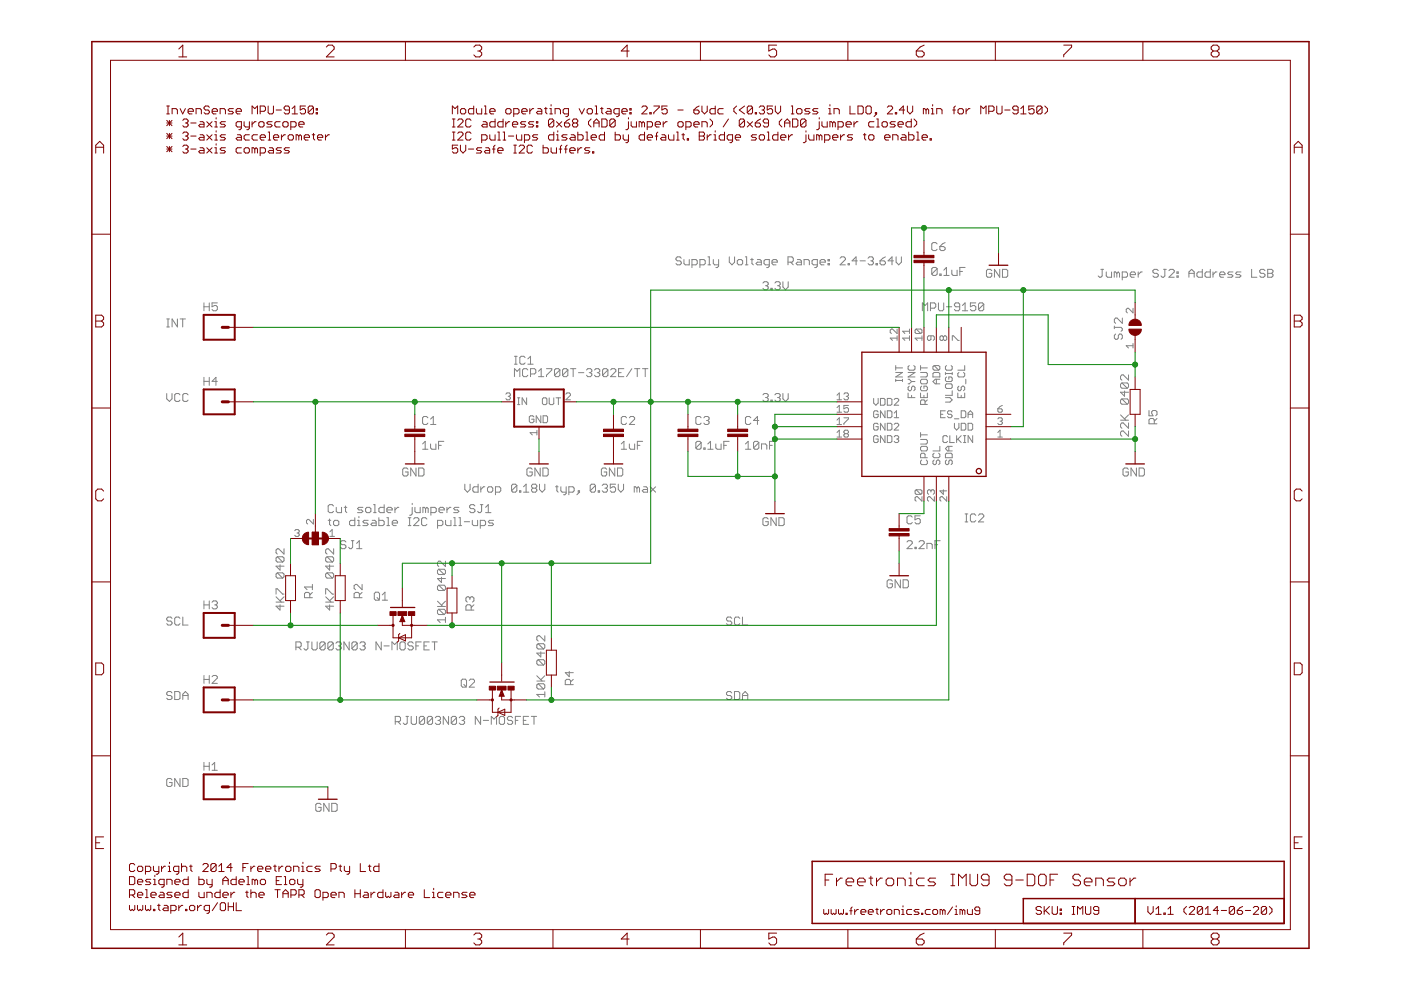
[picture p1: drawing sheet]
<?xml version="1.0" encoding="utf-8"?>
<!DOCTYPE eagle SYSTEM "eagle.dtd">
<!--
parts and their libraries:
freetronics-original: Licensing: CC v3.0 Share-Alike You are welcome to use this library for commercial purposes.
-->
<eagle version="6.5.0">
<drawing>
<settings>
<setting alwaysvectorfont="yes"/>
<setting verticaltext="up"/>
</settings>
<grid distance="0.1" unitdist="inch" unit="inch" style="lines" multiple="1" display="no" altdistance="0.01" altunitdist="inch" altunit="inch"/>
<schematic xreflabel="%F%N/%S.%C%R" xrefpart="/%S.%C%R">
<libraries>
<library name="freetronics-master-v1.1">
<symbols>
<symbol name="M01">
<wire x1="3.81" y1="-2.54" x2="-2.54" y2="-2.54" width="0.4064" layer="94"/>
<wire x1="1.27" y1="0" x2="2.54" y2="0" width="0.6096" layer="94"/>
<wire x1="-2.54" y1="2.54" x2="-2.54" y2="-2.54" width="0.4064" layer="94"/>
<wire x1="3.81" y1="-2.54" x2="3.81" y2="2.54" width="0.4064" layer="94"/>
<wire x1="-2.54" y1="2.54" x2="3.81" y2="2.54" width="0.4064" layer="94"/>
<text x="-2.54" y="-5.08" size="1.778" layer="96">&gt;VALUE</text>
<text x="-2.54" y="3.302" size="1.778" layer="95">&gt;NAME</text>
<pin name="1" x="7.62" y="0" visible="off" length="middle" direction="pas" swaplevel="1" rot="R180"/>
</symbol>
<symbol name="SJ_2">
<wire x1="-0.635" y1="-1.397" x2="0.635" y2="-1.397" width="1.27" layer="94" curve="180" cap="flat"/>
<wire x1="-0.635" y1="1.397" x2="0.635" y2="1.397" width="1.27" layer="94" curve="-180" cap="flat"/>
<wire x1="1.27" y1="-0.635" x2="-1.27" y2="-0.635" width="0.1524" layer="94"/>
<wire x1="-1.27" y1="-0.635" x2="-1.27" y2="0" width="0.1524" layer="94"/>
<wire x1="-1.27" y1="0" x2="-1.27" y2="0.635" width="0.1524" layer="94"/>
<wire x1="-1.27" y1="0.635" x2="1.27" y2="0.635" width="0.1524" layer="94"/>
<wire x1="1.27" y1="0.635" x2="1.27" y2="-0.635" width="0.1524" layer="94"/>
<wire x1="-2.54" y1="0" x2="-1.27" y2="0" width="0.1524" layer="94"/>
<text x="2.54" y="0.381" size="1.778" layer="95">&gt;NAME</text>
<text x="2.54" y="-1.905" size="1.778" layer="96">&gt;VALUE</text>
<rectangle x1="-1.27" y1="-0.635" x2="1.27" y2="0.635" layer="94"/>
<pin name="3" x="0" y="-5.08" visible="pad" length="short" direction="pas" rot="R90"/>
<pin name="1" x="0" y="5.08" visible="pad" length="short" direction="pas" rot="R270"/>
<pin name="2" x="-5.08" y="0" visible="pad" length="short" direction="pas"/>
</symbol>
<symbol name="SJ">
<wire x1="0.381" y1="0.635" x2="0.381" y2="-0.635" width="1.27" layer="94" curve="-180" cap="flat"/>
<wire x1="-0.381" y1="-0.635" x2="-0.381" y2="0.635" width="1.27" layer="94" curve="-180" cap="flat"/>
<wire x1="2.54" y1="0" x2="1.651" y2="0" width="0.1524" layer="94"/>
<wire x1="-2.54" y1="0" x2="-1.651" y2="0" width="0.1524" layer="94"/>
<text x="-2.54" y="2.54" size="1.778" layer="95">&gt;NAME</text>
<text x="-2.54" y="-3.81" size="1.778" layer="96">&gt;VALUE</text>
<pin name="2" x="5.08" y="0" visible="pad" length="short" direction="pas" swaplevel="1" rot="R180"/>
<pin name="1" x="-5.08" y="0" visible="pad" length="short" direction="pas" swaplevel="1"/>
</symbol>
</symbols>
<devicesets>
<deviceset name="M01" prefix="JP">
<gates>
<gate name="G$1" symbol="M01" x="0" y="0"/>
</gates>
<devices>
<device name="PTH_LONGPAD" package="1X01_LONGPAD">
<connects>
<connect gate="G$1" pin="1" pad="1"/>
</connects>
<technologies>
<technology name=""/>
</technologies>
</device>
<device name="SMD" package="LUXEON-PAD">
<connects>
<connect gate="G$1" pin="1" pad="P$1"/>
</connects>
<technologies>
<technology name=""/>
</technologies>
</device>
<device name="-SMTSO-256-ET" package="SMTSO-256-ET">
<connects>
<connect gate="G$1" pin="1" pad="P$1"/>
</connects>
<technologies>
<technology name=""/>
</technologies>
</device>
<device name="SMTRA-256-8-6" package="SMTRA-256-8-6">
<connects>
<connect gate="G$1" pin="1" pad="P$1"/>
</connects>
<technologies>
<technology name=""/>
</technologies>
</device>
<device name="SMDNS" package="1X01NS">
<connects>
<connect gate="G$1" pin="1" pad="1"/>
</connects>
<technologies>
<technology name=""/>
</technologies>
</device>
<device name="PTH" package="1X01">
<connects>
<connect gate="G$1" pin="1" pad="1"/>
</connects>
<technologies>
<technology name=""/>
</technologies>
</device>
</devices>
</deviceset>
<deviceset name="SJ2W" prefix="SJ" uservalue="yes">
<gates>
<gate name="G$1" symbol="SJ_2" x="0" y="0"/>
</gates>
<devices>
<device name="W" package="SJ_2W">
<connects>
<connect gate="G$1" pin="1" pad="1"/>
<connect gate="G$1" pin="2" pad="2"/>
<connect gate="G$1" pin="3" pad="3"/>
</connects>
<technologies>
<technology name=""/>
</technologies>
</device>
<device name="" package="SJ_2">
<connects>
<connect gate="G$1" pin="1" pad="1"/>
<connect gate="G$1" pin="2" pad="2"/>
<connect gate="G$1" pin="3" pad="3"/>
</connects>
<technologies>
<technology name=""/>
</technologies>
</device>
</devices>
</deviceset>
<deviceset name="SJ" prefix="SJ" uservalue="yes">
<gates>
<gate name="1" symbol="SJ" x="0" y="0"/>
</gates>
<devices>
<device name="" package="SJ">
<connects>
<connect gate="1" pin="1" pad="1"/>
<connect gate="1" pin="2" pad="2"/>
</connects>
<technologies>
<technology name=""/>
</technologies>
</device>
<device name="W" package="SJW">
<connects>
<connect gate="1" pin="1" pad="1"/>
<connect gate="1" pin="2" pad="2"/>
</connects>
<technologies>
<technology name=""/>
</technologies>
</device>
</devices>
</deviceset>
</devicesets>
</library>
<library name="freetronics-original">
<symbols>
<symbol name="GND">
<wire x1="-1.905" y1="0" x2="1.905" y2="0" width="0.254" layer="94"/>
<text x="-2.54" y="-2.54" size="1.778" layer="96">&gt;VALUE</text>
<pin name="GND" x="0" y="2.54" visible="off" length="short" direction="sup" rot="R270"/>
</symbol>
<symbol name="MPU-9150">
<pin name="CLKIN" x="-17.78" y="5.08" length="middle"/>
<pin name="VDD" x="-17.78" y="2.54" length="middle"/>
<pin name="ES_DA" x="-17.78" y="0" length="middle"/>
<pin name="ES_CL" x="-7.62" y="-17.78" length="middle" rot="R90"/>
<pin name="VLOGIC" x="-5.08" y="-17.78" length="middle" rot="R90"/>
<pin name="AD0" x="-2.54" y="-17.78" length="middle" rot="R90"/>
<pin name="REGOUT" x="0" y="-17.78" length="middle" rot="R90"/>
<pin name="FSYNC" x="2.54" y="-17.78" length="middle" rot="R90"/>
<pin name="INT" x="5.08" y="-17.78" length="middle" rot="R90"/>
<pin name="VDD2" x="17.78" y="-2.54" length="middle" rot="R180"/>
<pin name="GND1" x="17.78" y="0" length="middle" rot="R180"/>
<pin name="GND2" x="17.78" y="2.54" length="middle" rot="R180"/>
<pin name="GND3" x="17.78" y="5.08" length="middle" rot="R180"/>
<pin name="CPOUT" x="0" y="17.78" length="middle" rot="R270"/>
<pin name="SCL" x="-2.54" y="17.78" length="middle" rot="R270"/>
<pin name="SDA" x="-5.08" y="17.78" length="middle" rot="R270"/>
<wire x1="-12.7" y1="-12.7" x2="12.7" y2="-12.7" width="0.254" layer="94"/>
<wire x1="12.7" y1="-12.7" x2="12.7" y2="12.7" width="0.254" layer="94"/>
<wire x1="12.7" y1="12.7" x2="-12.7" y2="12.7" width="0.254" layer="94"/>
<wire x1="-12.7" y1="12.7" x2="-12.7" y2="-12.7" width="0.254" layer="94"/>
<circle x="-11.2268" y="11.6332" radius="0.523015625" width="0.254" layer="94"/>
<text x="-12.7" y="20.32" size="1.778" layer="95">&gt;NAME</text>
<text x="-12.7" y="-22.86" size="1.778" layer="95">&gt;VALUE</text>
</symbol>
</symbols>
<devicesets>
<deviceset name="GND" prefix="GND">
<gates>
<gate name="1" symbol="GND" x="0" y="0"/>
</gates>
<devices>
<device name="">
<technologies>
<technology name=""/>
</technologies>
</device>
</devices>
</deviceset>
<deviceset name="MPU-9150">
<gates>
<gate name="G$1" symbol="MPU-9150" x="0" y="2.54"/>
</gates>
<devices>
<device name="" package="QFN-24MPU">
<connects>
<connect gate="G$1" pin="AD0" pad="9"/>
<connect gate="G$1" pin="CLKIN" pad="1"/>
<connect gate="G$1" pin="CPOUT" pad="20"/>
<connect gate="G$1" pin="ES_CL" pad="7"/>
<connect gate="G$1" pin="ES_DA" pad="6"/>
<connect gate="G$1" pin="FSYNC" pad="11"/>
<connect gate="G$1" pin="GND1" pad="15"/>
<connect gate="G$1" pin="GND2" pad="17"/>
<connect gate="G$1" pin="GND3" pad="18"/>
<connect gate="G$1" pin="INT" pad="12"/>
<connect gate="G$1" pin="REGOUT" pad="10"/>
<connect gate="G$1" pin="SCL" pad="23"/>
<connect gate="G$1" pin="SDA" pad="24"/>
<connect gate="G$1" pin="VDD" pad="3"/>
<connect gate="G$1" pin="VDD2" pad="13"/>
<connect gate="G$1" pin="VLOGIC" pad="8"/>
</connects>
<technologies>
<technology name=""/>
</technologies>
</device>
</devices>
</deviceset>
</devicesets>
</library>
<library name="freetronics">
<symbols>
<symbol name="GND">
<wire x1="-1.905" y1="0" x2="1.905" y2="0" width="0.254" layer="94"/>
<text x="-2.54" y="-2.54" size="1.778" layer="96">&gt;VALUE</text>
<pin name="GND" x="0" y="2.54" visible="off" length="short" direction="sup" rot="R270"/>
</symbol>
</symbols>
<devicesets>
<deviceset name="GND" prefix="GND">
<gates>
<gate name="1" symbol="GND" x="0" y="0"/>
</gates>
<devices>
<device name="">
<technologies>
<technology name=""/>
</technologies>
</device>
</devices>
</deviceset>
</devicesets>
</library>
<library name="freetronics-master-v1">
<symbols>
<symbol name="CAP">
<wire x1="0" y1="2.54" x2="0" y2="2.032" width="0.1524" layer="94"/>
<wire x1="0" y1="0" x2="0" y2="0.508" width="0.1524" layer="94"/>
<text x="1.524" y="2.921" size="1.778" layer="95">&gt;NAME</text>
<text x="1.524" y="-2.159" size="1.778" layer="96">&gt;VALUE</text>
<rectangle x1="-2.032" y1="0.508" x2="2.032" y2="1.016" layer="94"/>
<rectangle x1="-2.032" y1="1.524" x2="2.032" y2="2.032" layer="94"/>
<pin name="1" x="0" y="5.08" visible="off" length="short" direction="pas" swaplevel="1" rot="R270"/>
<pin name="2" x="0" y="-2.54" visible="off" length="short" direction="pas" swaplevel="1" rot="R90"/>
</symbol>
<symbol name="78XX">
<wire x1="-5.08" y1="-5.08" x2="5.08" y2="-5.08" width="0.4064" layer="94"/>
<wire x1="5.08" y1="-5.08" x2="5.08" y2="2.54" width="0.4064" layer="94"/>
<wire x1="5.08" y1="2.54" x2="-5.08" y2="2.54" width="0.4064" layer="94"/>
<wire x1="-5.08" y1="2.54" x2="-5.08" y2="-5.08" width="0.4064" layer="94"/>
<text x="2.54" y="-7.62" size="1.778" layer="95">&gt;NAME</text>
<text x="2.54" y="-10.16" size="1.778" layer="96">&gt;VALUE</text>
<text x="-2.032" y="-4.318" size="1.524" layer="95">GND</text>
<text x="-4.445" y="-0.635" size="1.524" layer="95">IN</text>
<text x="0.635" y="-0.635" size="1.524" layer="95">OUT</text>
<pin name="IN" x="-7.62" y="0" visible="pad" length="short" direction="in"/>
<pin name="GND" x="0" y="-7.62" visible="pad" length="short" direction="in" rot="R90"/>
<pin name="OUT" x="7.62" y="0" visible="pad" length="short" direction="out" rot="R180"/>
</symbol>
</symbols>
<devicesets>
<deviceset name="CAP" prefix="C" uservalue="yes">
<gates>
<gate name="G$1" symbol="CAP" x="0" y="0"/>
</gates>
<devices>
<device name="0603" package="0603">
<connects>
<connect gate="G$1" pin="1" pad="1"/>
<connect gate="G$1" pin="2" pad="2"/>
</connects>
<technologies>
<technology name=""/>
</technologies>
</device>
<device name="PTH" package="CAP-PTH-SMALL">
<connects>
<connect gate="G$1" pin="1" pad="1"/>
<connect gate="G$1" pin="2" pad="2"/>
</connects>
<technologies>
<technology name=""/>
</technologies>
</device>
<device name="PTH2" package="CAP-PTH-SMALL2">
<connects>
<connect gate="G$1" pin="1" pad="1"/>
<connect gate="G$1" pin="2" pad="2"/>
</connects>
<technologies>
<technology name=""/>
</technologies>
</device>
<device name="0402" package="C0402">
<connects>
<connect gate="G$1" pin="1" pad="1"/>
<connect gate="G$1" pin="2" pad="2"/>
</connects>
<technologies>
<technology name=""/>
</technologies>
</device>
<device name="0805" package="0805">
<connects>
<connect gate="G$1" pin="1" pad="1"/>
<connect gate="G$1" pin="2" pad="2"/>
</connects>
<technologies>
<technology name=""/>
</technologies>
</device>
<device name="PTH3" package="CAP-PTH-LARGE">
<connects>
<connect gate="G$1" pin="1" pad="1"/>
<connect gate="G$1" pin="2" pad="2"/>
</connects>
<technologies>
<technology name=""/>
</technologies>
</device>
<device name="SMD" package="GRM43D">
<connects>
<connect gate="G$1" pin="1" pad="A"/>
<connect gate="G$1" pin="2" pad="C"/>
</connects>
<technologies>
<technology name=""/>
</technologies>
</device>
<device name="0805-LARGE" package="0805-LARGE">
<connects>
<connect gate="G$1" pin="1" pad="1"/>
<connect gate="G$1" pin="2" pad="2"/>
</connects>
<technologies>
<technology name=""/>
</technologies>
</device>
</devices>
</deviceset>
<deviceset name="V_REG_78XX" prefix="IC" uservalue="yes">
<gates>
<gate name="G$1" symbol="78XX" x="0" y="0"/>
</gates>
<devices>
<device name="SIDE" package="78XXL">
<connects>
<connect gate="G$1" pin="GND" pad="GND"/>
<connect gate="G$1" pin="IN" pad="IN"/>
<connect gate="G$1" pin="OUT" pad="OUT"/>
</connects>
<technologies>
<technology name=""/>
</technologies>
</device>
<device name="SINK" package="TO220-IGO">
<connects>
<connect gate="G$1" pin="GND" pad="GND"/>
<connect gate="G$1" pin="IN" pad="IN"/>
<connect gate="G$1" pin="OUT" pad="OUT"/>
</connects>
<technologies>
<technology name=""/>
</technologies>
</device>
<device name="DPAK" package="DPACK">
<connects>
<connect gate="G$1" pin="GND" pad="2"/>
<connect gate="G$1" pin="IN" pad="1"/>
<connect gate="G$1" pin="OUT" pad="3"/>
</connects>
<technologies>
<technology name=""/>
</technologies>
</device>
<device name="SOT23-3" package="SOT23-3">
<connects>
<connect gate="G$1" pin="GND" pad="1"/>
<connect gate="G$1" pin="IN" pad="3"/>
<connect gate="G$1" pin="OUT" pad="2"/>
</connects>
<technologies>
<technology name=""/>
</technologies>
</device>
</devices>
</deviceset>
</devicesets>
</library>
<library name="freetronics-jon">
<symbols>
<symbol name="MOSFET-NCHANNEL">
<wire x1="-3.6576" y1="2.413" x2="-3.6576" y2="-2.54" width="0.254" layer="94"/>
<wire x1="0" y1="1.905" x2="-2.0066" y2="1.905" width="0.1524" layer="94"/>
<wire x1="0" y1="0" x2="0" y2="-1.905" width="0.1524" layer="94"/>
<wire x1="-2.032" y1="-1.905" x2="0" y2="-1.905" width="0.1524" layer="94"/>
<wire x1="0" y1="2.54" x2="0" y2="1.905" width="0.1524" layer="94"/>
<wire x1="0" y1="1.905" x2="2.54" y2="1.905" width="0.1524" layer="94"/>
<wire x1="2.54" y1="-1.905" x2="0" y2="-1.905" width="0.1524" layer="94"/>
<wire x1="0" y1="-1.905" x2="0" y2="-2.54" width="0.1524" layer="94"/>
<wire x1="-3.81" y1="0" x2="-5.08" y2="0" width="0.1524" layer="94"/>
<wire x1="-2.032" y1="0" x2="-0.762" y2="-0.508" width="0.1524" layer="94"/>
<wire x1="-0.762" y1="-0.508" x2="-0.762" y2="0.508" width="0.1524" layer="94"/>
<wire x1="-0.762" y1="0.508" x2="-2.032" y2="0" width="0.1524" layer="94"/>
<wire x1="-0.889" y1="0" x2="0" y2="0" width="0.1524" layer="94"/>
<wire x1="-0.889" y1="0.254" x2="-1.778" y2="0" width="0.3048" layer="94"/>
<wire x1="-1.778" y1="0" x2="-0.889" y2="-0.254" width="0.3048" layer="94"/>
<wire x1="-0.889" y1="-0.254" x2="-0.889" y2="0" width="0.3048" layer="94"/>
<wire x1="-0.889" y1="0" x2="-1.143" y2="0" width="0.3048" layer="94"/>
<wire x1="2.54" y1="1.905" x2="2.54" y2="0.762" width="0.1524" layer="94"/>
<wire x1="2.54" y1="0.762" x2="2.54" y2="-1.905" width="0.1524" layer="94"/>
<wire x1="2.54" y1="0.762" x2="1.905" y2="-0.635" width="0.1524" layer="94"/>
<wire x1="1.905" y1="-0.635" x2="3.175" y2="-0.635" width="0.1524" layer="94"/>
<wire x1="3.175" y1="-0.635" x2="2.54" y2="0.762" width="0.1524" layer="94"/>
<wire x1="1.905" y1="0.762" x2="2.54" y2="0.762" width="0.1524" layer="94"/>
<wire x1="2.54" y1="0.762" x2="3.175" y2="0.762" width="0.1524" layer="94"/>
<wire x1="3.175" y1="0.762" x2="3.429" y2="1.016" width="0.1524" layer="94"/>
<wire x1="1.905" y1="0.762" x2="1.651" y2="0.508" width="0.1524" layer="94"/>
<circle x="0" y="-1.905" radius="0.127" width="0.4064" layer="94"/>
<circle x="0" y="1.905" radius="0.127" width="0.4064" layer="94"/>
<text x="5.08" y="2.54" size="1.778" layer="95">&gt;NAME</text>
<text x="5.08" y="0" size="1.778" layer="96">&gt;VALUE</text>
<text x="-1.27" y="2.54" size="0.8128" layer="93">D</text>
<text x="-1.27" y="-3.556" size="0.8128" layer="93">S</text>
<text x="-5.08" y="-1.27" size="0.8128" layer="93">G</text>
<rectangle x1="-2.794" y1="-2.54" x2="-2.032" y2="-1.27" layer="94"/>
<rectangle x1="-2.794" y1="1.27" x2="-2.032" y2="2.54" layer="94"/>
<rectangle x1="-2.794" y1="-0.889" x2="-2.032" y2="0.889" layer="94"/>
<pin name="G" x="-7.62" y="0" visible="off" length="short" direction="pas"/>
<pin name="D" x="0" y="5.08" visible="off" length="short" direction="pas" rot="R270"/>
<pin name="S" x="0" y="-5.08" visible="off" length="short" direction="pas" rot="R90"/>
</symbol>
<symbol name="RESISTOR">
<wire x1="-2.54" y1="1.016" x2="2.54" y2="1.016" width="0.1524" layer="94"/>
<wire x1="-2.54" y1="-1.016" x2="-2.54" y2="1.016" width="0.1524" layer="94"/>
<wire x1="2.54" y1="-1.016" x2="2.54" y2="1.016" width="0.1524" layer="94"/>
<wire x1="-2.54" y1="-1.016" x2="2.54" y2="-1.016" width="0.1524" layer="94"/>
<text x="-3.81" y="1.4986" size="1.778" layer="95">&gt;NAME</text>
<text x="-3.81" y="-3.302" size="1.778" layer="96">&gt;VALUE</text>
<pin name="2" x="5.08" y="0" visible="off" length="short" direction="pas" swaplevel="1" rot="R180"/>
<pin name="1" x="-5.08" y="0" visible="off" length="short" direction="pas" swaplevel="1"/>
</symbol>
</symbols>
<devicesets>
<deviceset name="MOSFET-N">
<gates>
<gate name="G$1" symbol="MOSFET-NCHANNEL" x="0" y="0"/>
</gates>
<devices>
<device name="TO-92" package="TO92">
<connects>
<connect gate="G$1" pin="D" pad="3"/>
<connect gate="G$1" pin="G" pad="2"/>
<connect gate="G$1" pin="S" pad="1"/>
</connects>
<technologies>
<technology name=""/>
</technologies>
</device>
<device name="SOT-323" package="SOT32-3">
<connects>
<connect gate="G$1" pin="D" pad="3"/>
<connect gate="G$1" pin="G" pad="1"/>
<connect gate="G$1" pin="S" pad="2"/>
</connects>
<technologies>
<technology name=""/>
</technologies>
</device>
</devices>
</deviceset>
<deviceset name="RESISTOR" prefix="R" uservalue="yes">
<gates>
<gate name="G$1" symbol="RESISTOR" x="0" y="0"/>
</gates>
<devices>
<device name="1206" package="1206">
<connects>
<connect gate="G$1" pin="1" pad="1"/>
<connect gate="G$1" pin="2" pad="2"/>
</connects>
<technologies>
<technology name=""/>
</technologies>
</device>
<device name="0603" package="0603">
<connects>
<connect gate="G$1" pin="1" pad="1"/>
<connect gate="G$1" pin="2" pad="2"/>
</connects>
<technologies>
<technology name=""/>
</technologies>
</device>
<device name="PTH1" package="AXIAL-0.3">
<connects>
<connect gate="G$1" pin="1" pad="P$1"/>
<connect gate="G$1" pin="2" pad="P$2"/>
</connects>
<technologies>
<technology name=""/>
</technologies>
</device>
<device name="2010" package="R2010">
<connects>
<connect gate="G$1" pin="1" pad="1"/>
<connect gate="G$1" pin="2" pad="2"/>
</connects>
<technologies>
<technology name=""/>
</technologies>
</device>
<device name="C0402" package="C0402">
<connects>
<connect gate="G$1" pin="1" pad="1"/>
<connect gate="G$1" pin="2" pad="2"/>
</connects>
<technologies>
<technology name=""/>
</technologies>
</device>
<device name="0805" package="0805">
<connects>
<connect gate="G$1" pin="1" pad="1"/>
<connect gate="G$1" pin="2" pad="2"/>
</connects>
<technologies>
<technology name=""/>
</technologies>
</device>
<device name="0805-LARGE" package="0805-LARGE">
<connects>
<connect gate="G$1" pin="1" pad="1"/>
<connect gate="G$1" pin="2" pad="2"/>
</connects>
<technologies>
<technology name=""/>
</technologies>
</device>
<device name="0402" package="0402">
<connects>
<connect gate="G$1" pin="1" pad="1"/>
<connect gate="G$1" pin="2" pad="2"/>
</connects>
<technologies>
<technology name=""/>
</technologies>
</device>
</devices>
</deviceset>
</devicesets>
</library>
</libraries>
<attributes>
</attributes>
<variantdefs>
</variantdefs>
<classes>
<class number="0" name="default" width="0" drill="0">
</class>
</classes>
<parts>
<part name="H4" library="freetronics-master-v1.1" deviceset="M01" device="PTH" value="VCC"/>
<part name="H1" library="freetronics-master-v1.1" deviceset="M01" device="PTH" value="GND"/>
<part name="H3" library="freetronics-master-v1.1" deviceset="M01" device="PTH" value="SCL"/>
<part name="H2" library="freetronics-master-v1.1" deviceset="M01" device="PTH" value="SDA"/>
<part name="GND1" library="freetronics-original" deviceset="GND" device=""/>
<part name="C1" library="freetronics-master-v1" deviceset="CAP" device="0603" value="1uF"/>
<part name="IC1" library="freetronics-master-v1" deviceset="V_REG_78XX" device="SOT23-3" value="MCP1700T-3302E/TT"/>
<part name="GND6" library="freetronics" deviceset="GND" device=""/>
<part name="GND7" library="freetronics" deviceset="GND" device=""/>
<part name="C2" library="freetronics-master-v1" deviceset="CAP" device="0603" value="1uF"/>
<part name="GND3" library="freetronics" deviceset="GND" device=""/>
<part name="Q1" library="freetronics-jon" deviceset="MOSFET-N" device="SOT-323" value="RJU003N03 N-MOSFET"/>
<part name="Q2" library="freetronics-jon" deviceset="MOSFET-N" device="SOT-323" value="RJU003N03 N-MOSFET"/>
<part name="R3" library="freetronics-jon" deviceset="RESISTOR" device="0402" value="10K 0402"/>
<part name="R4" library="freetronics-jon" deviceset="RESISTOR" device="0402" value="10K 0402"/>
<part name="R2" library="freetronics-jon" deviceset="RESISTOR" device="0402" value="4K7 0402"/>
<part name="R1" library="freetronics-jon" deviceset="RESISTOR" device="0402" value="4K7 0402"/>
<part name="SJ1" library="freetronics-master-v1.1" deviceset="SJ2W" device=""/>
<part name="GND2" library="freetronics-original" deviceset="GND" device=""/>
<part name="IC2" library="freetronics-original" deviceset="MPU-9150" device=""/>
<part name="C3" library="freetronics-master-v1" deviceset="CAP" device="0603" value="0.1uF"/>
<part name="C4" library="freetronics-master-v1" deviceset="CAP" device="0603" value="10nF"/>
<part name="C5" library="freetronics-master-v1" deviceset="CAP" device="0603" value="2.2nF"/>
<part name="C6" library="freetronics-master-v1" deviceset="CAP" device="0603" value="0.1uF"/>
<part name="GND4" library="freetronics-original" deviceset="GND" device=""/>
<part name="GND5" library="freetronics-original" deviceset="GND" device=""/>
<part name="H5" library="freetronics-master-v1.1" deviceset="M01" device="PTH" value="INT"/>
<part name="GND8" library="freetronics-original" deviceset="GND" device=""/>
<part name="R5" library="freetronics-jon" deviceset="RESISTOR" device="0402" value="22K 0402"/>
<part name="SJ2" library="freetronics-master-v1.1" deviceset="SJ" device=""/>
</parts>
<sheets>
<sheet>
<plain>
<text x="149.86" y="12.7" size="2.54" layer="94">Freetronics IMU9 9-DOF Sensor</text>
<text x="215.9" y="6.858" size="1.778" layer="94">V1.1 (2014-06-20)</text>
<text x="149.606" y="6.858" size="1.651" layer="94">www.freetronics.com/imu9</text>
<text x="193.04" y="6.858" size="1.778" layer="94">SKU: IMU9</text>
<text x="119.38" y="139.7" size="1.778" layer="97">Supply Voltage Range: 2.4-3.64V</text>
<frame x1="0" y1="0" x2="248.92" y2="185.42" columns="8" rows="5" layer="94"/>
<frame x1="147.32" y1="5.08" x2="243.84" y2="17.78" columns="0" rows="0" layer="94" border-left="no" border-top="no" border-right="no" border-bottom="no"/>
<frame x1="190.5" y1="5.08" x2="213.36" y2="10.16" columns="8" rows="5" layer="94"/>
<frame x1="213.36" y1="5.08" x2="243.84" y2="10.16" columns="8" rows="5" layer="94"/>
<text x="48.26" y="86.36" size="1.778" layer="97">Cut solder jumpers SJ1
to disable I2C pull-ups</text>
<text x="76.2" y="93.218" size="1.778" layer="97">Vdrop 0.18V typ, 0.35V max</text>
<text x="205.74" y="137.16" size="1.778" layer="97">Jumper SJ2: Address LSB</text>
<text x="7.62" y="7.62" size="1.778" layer="94">Copyright 2014 Freetronics Pty Ltd
Designed by Adelmo Eloy
Released under the TAPR Open Hardware License
www.tapr.org/OHL</text>
<text x="15.24" y="162.56" size="1.778" layer="94">InvenSense MPU-9150:
* 3-axis gyroscope
* 3-axis accelerometer
* 3-axis compass</text>
<text x="73.66" y="162.56" size="1.778" layer="94">Module operating voltage: 2.75 - 6Vdc (&lt;0.35V loss in LDO, 2.4V min for MPU-9150)
I2C address: 0x68 (AD0 jumper open) / 0x69 (AD0 jumper closed)
I2C pull-ups disabled by default. Bridge solder jumpers to enable.
5V-safe I2C buffers.</text>
<wire x1="43.18" y1="83.82" x2="48.26" y2="83.82" width="0.4064" layer="94"/>
</plain>
<instances>
<instance part="H4" gate="G$1" x="25.4" y="111.76" smashed="yes">
<attribute name="VALUE" x="15.24" y="111.76" size="1.778" layer="96"/>
<attribute name="NAME" x="22.86" y="115.062" size="1.778" layer="95"/>
</instance>
<instance part="H1" gate="G$1" x="25.4" y="33.02" smashed="yes">
<attribute name="VALUE" x="15.24" y="33.02" size="1.778" layer="96"/>
<attribute name="NAME" x="22.86" y="36.322" size="1.778" layer="95"/>
</instance>
<instance part="H3" gate="G$1" x="25.4" y="66.04" smashed="yes">
<attribute name="VALUE" x="15.24" y="66.04" size="1.778" layer="96"/>
<attribute name="NAME" x="22.86" y="69.342" size="1.778" layer="95"/>
</instance>
<instance part="H2" gate="G$1" x="25.4" y="50.8" smashed="yes">
<attribute name="VALUE" x="15.24" y="50.8" size="1.778" layer="96"/>
<attribute name="NAME" x="22.86" y="54.102" size="1.778" layer="95"/>
</instance>
<instance part="GND1" gate="1" x="48.26" y="30.48"/>
<instance part="C1" gate="G$1" x="66.04" y="104.14"/>
<instance part="IC1" gate="G$1" x="91.44" y="111.76" smashed="yes">
<attribute name="NAME" x="86.36" y="119.38" size="1.778" layer="95"/>
<attribute name="VALUE" x="86.36" y="116.84" size="1.778" layer="96"/>
</instance>
<instance part="GND6" gate="1" x="66.04" y="99.06"/>
<instance part="GND7" gate="1" x="91.44" y="99.06"/>
<instance part="C2" gate="G$1" x="106.68" y="104.14"/>
<instance part="GND3" gate="1" x="106.68" y="99.06"/>
<instance part="Q1" gate="G$1" x="63.5" y="66.04" smashed="yes" rot="MR270">
<attribute name="NAME" x="60.96" y="71.12" size="1.778" layer="95" rot="MR0"/>
<attribute name="VALUE" x="71.12" y="60.96" size="1.778" layer="96" rot="MR0"/>
</instance>
<instance part="Q2" gate="G$1" x="83.82" y="50.8" smashed="yes" rot="MR270">
<attribute name="NAME" x="78.74" y="53.34" size="1.778" layer="95" rot="MR0"/>
<attribute name="VALUE" x="91.44" y="45.72" size="1.778" layer="96" rot="MR0"/>
</instance>
<instance part="R3" gate="G$1" x="73.66" y="71.12" smashed="yes" rot="MR90">
<attribute name="NAME" x="76.4286" y="69.088" size="1.778" layer="95" rot="MR90"/>
<attribute name="VALUE" x="70.612" y="66.548" size="1.778" layer="96" rot="MR90"/>
</instance>
<instance part="R4" gate="G$1" x="93.98" y="58.42" smashed="yes" rot="MR90">
<attribute name="NAME" x="96.7486" y="53.848" size="1.778" layer="95" rot="MR90"/>
<attribute name="VALUE" x="90.932" y="51.308" size="1.778" layer="96" rot="MR90"/>
</instance>
<instance part="R2" gate="G$1" x="50.8" y="73.66" smashed="yes" rot="MR90">
<attribute name="NAME" x="53.5686" y="71.628" size="1.778" layer="95" rot="MR90"/>
<attribute name="VALUE" x="47.752" y="69.088" size="1.778" layer="96" rot="MR90"/>
</instance>
<instance part="R1" gate="G$1" x="40.64" y="73.66" smashed="yes" rot="MR90">
<attribute name="NAME" x="43.4086" y="71.628" size="1.778" layer="95" rot="MR90"/>
<attribute name="VALUE" x="37.592" y="69.088" size="1.778" layer="96" rot="MR90"/>
</instance>
<instance part="SJ1" gate="G$1" x="45.72" y="83.82" smashed="yes" rot="R270">
<attribute name="NAME" x="50.8" y="81.661" size="1.778" layer="95"/>
<attribute name="VALUE" x="43.815" y="81.28" size="1.778" layer="96" rot="R270"/>
</instance>
<instance part="GND2" gate="1" x="139.7" y="88.9"/>
<instance part="IC2" gate="G$1" x="170.18" y="109.22" rot="R180"/>
<instance part="C3" gate="G$1" x="121.92" y="104.14"/>
<instance part="C4" gate="G$1" x="132.08" y="104.14"/>
<instance part="C5" gate="G$1" x="165.1" y="83.82"/>
<instance part="C6" gate="G$1" x="170.18" y="139.7"/>
<instance part="GND4" gate="1" x="165.1" y="76.2"/>
<instance part="GND5" gate="1" x="185.42" y="139.7"/>
<instance part="H5" gate="G$1" x="25.4" y="127" smashed="yes">
<attribute name="VALUE" x="15.24" y="127" size="1.778" layer="96"/>
<attribute name="NAME" x="22.86" y="130.302" size="1.778" layer="95"/>
</instance>
<instance part="GND8" gate="1" x="213.36" y="99.06"/>
<instance part="R5" gate="G$1" x="213.36" y="111.76" smashed="yes" rot="MR90">
<attribute name="NAME" x="216.1286" y="107.188" size="1.778" layer="95" rot="MR90"/>
<attribute name="VALUE" x="210.312" y="104.648" size="1.778" layer="96" rot="MR90"/>
</instance>
<instance part="SJ2" gate="1" x="213.36" y="127" rot="R90"/>
</instances>
<busses>
</busses>
<nets>
<net name="GND" class="0">
<segment>
<pinref part="GND1" gate="1" pin="GND"/>
<pinref part="H1" gate="G$1" pin="1"/>
<wire x1="48.26" y1="33.02" x2="33.02" y2="33.02" width="0.1524" layer="91"/>
</segment>
<segment>
<wire x1="91.44" y1="104.14" x2="91.44" y2="101.6" width="0.1524" layer="91"/>
<pinref part="IC1" gate="G$1" pin="GND"/>
<pinref part="GND7" gate="1" pin="GND"/>
</segment>
<segment>
<pinref part="C1" gate="G$1" pin="2"/>
<pinref part="GND6" gate="1" pin="GND"/>
</segment>
<segment>
<pinref part="GND3" gate="1" pin="GND"/>
<pinref part="C2" gate="G$1" pin="2"/>
</segment>
<segment>
<pinref part="GND2" gate="1" pin="GND"/>
<wire x1="152.4" y1="106.68" x2="139.7" y2="106.68" width="0.1524" layer="91"/>
<wire x1="139.7" y1="106.68" x2="139.7" y2="109.22" width="0.1524" layer="91"/>
<wire x1="139.7" y1="104.14" x2="139.7" y2="96.52" width="0.1524" layer="91"/>
<wire x1="152.4" y1="104.14" x2="139.7" y2="104.14" width="0.1524" layer="91"/>
<wire x1="139.7" y1="104.14" x2="139.7" y2="106.68" width="0.1524" layer="91"/>
<wire x1="152.4" y1="109.22" x2="139.7" y2="109.22" width="0.1524" layer="91"/>
<junction x="139.7" y="106.68"/>
<pinref part="IC2" gate="G$1" pin="GND1"/>
<pinref part="IC2" gate="G$1" pin="GND2"/>
<pinref part="IC2" gate="G$1" pin="GND3"/>
<junction x="139.7" y="104.14"/>
<pinref part="C4" gate="G$1" pin="2"/>
<wire x1="132.08" y1="101.6" x2="132.08" y2="96.52" width="0.1524" layer="91"/>
<wire x1="132.08" y1="96.52" x2="139.7" y2="96.52" width="0.1524" layer="91"/>
<wire x1="139.7" y1="96.52" x2="139.7" y2="91.44" width="0.1524" layer="91"/>
<pinref part="C3" gate="G$1" pin="2"/>
<wire x1="121.92" y1="101.6" x2="121.92" y2="96.52" width="0.1524" layer="91"/>
<wire x1="121.92" y1="96.52" x2="132.08" y2="96.52" width="0.1524" layer="91"/>
<junction x="132.08" y="96.52"/>
<junction x="139.7" y="96.52"/>
</segment>
<segment>
<pinref part="C5" gate="G$1" pin="2"/>
<pinref part="GND4" gate="1" pin="GND"/>
<wire x1="165.1" y1="78.74" x2="165.1" y2="81.28" width="0.1524" layer="91"/>
</segment>
<segment>
<pinref part="C6" gate="G$1" pin="1"/>
<wire x1="170.18" y1="144.78" x2="170.18" y2="147.32" width="0.1524" layer="91"/>
<pinref part="GND5" gate="1" pin="GND"/>
<wire x1="170.18" y1="147.32" x2="185.42" y2="147.32" width="0.1524" layer="91"/>
<wire x1="185.42" y1="147.32" x2="185.42" y2="142.24" width="0.1524" layer="91"/>
<pinref part="IC2" gate="G$1" pin="FSYNC"/>
<wire x1="167.64" y1="127" x2="167.64" y2="147.32" width="0.1524" layer="91"/>
<wire x1="167.64" y1="147.32" x2="170.18" y2="147.32" width="0.1524" layer="91"/>
<junction x="170.18" y="147.32"/>
</segment>
<segment>
<pinref part="IC2" gate="G$1" pin="CLKIN"/>
<pinref part="GND8" gate="1" pin="GND"/>
<wire x1="187.96" y1="104.14" x2="213.36" y2="104.14" width="0.1524" layer="91"/>
<pinref part="R5" gate="G$1" pin="1"/>
<wire x1="213.36" y1="104.14" x2="213.36" y2="101.6" width="0.1524" layer="91"/>
<wire x1="213.36" y1="106.68" x2="213.36" y2="104.14" width="0.1524" layer="91"/>
<junction x="213.36" y="104.14"/>
</segment>
</net>
<net name="N$4" class="0">
<segment>
<pinref part="Q2" gate="G$1" pin="S"/>
<wire x1="88.9" y1="50.8" x2="93.98" y2="50.8" width="0.1524" layer="91"/>
<wire x1="93.98" y1="50.8" x2="175.26" y2="50.8" width="0.1524" layer="91"/>
<pinref part="R4" gate="G$1" pin="1"/>
<wire x1="93.98" y1="53.34" x2="93.98" y2="50.8" width="0.1524" layer="91"/>
<junction x="93.98" y="50.8"/>
<pinref part="IC2" gate="G$1" pin="SDA"/>
<wire x1="175.26" y1="50.8" x2="175.26" y2="91.44" width="0.1524" layer="91"/>
</segment>
</net>
<net name="N$3" class="0">
<segment>
<wire x1="83.82" y1="111.76" x2="66.04" y2="111.76" width="0.1524" layer="91"/>
<wire x1="66.04" y1="109.22" x2="66.04" y2="111.76" width="0.1524" layer="91"/>
<wire x1="33.02" y1="111.76" x2="45.72" y2="111.76" width="0.1524" layer="91"/>
<junction x="66.04" y="111.76"/>
<pinref part="IC1" gate="G$1" pin="IN"/>
<pinref part="C1" gate="G$1" pin="1"/>
<pinref part="H4" gate="G$1" pin="1"/>
<pinref part="SJ1" gate="G$1" pin="2"/>
<wire x1="45.72" y1="111.76" x2="66.04" y2="111.76" width="0.1524" layer="91"/>
<wire x1="45.72" y1="88.9" x2="45.72" y2="111.76" width="0.1524" layer="91"/>
<junction x="45.72" y="111.76"/>
</segment>
</net>
<net name="SDA" class="0">
<segment>
<pinref part="Q2" gate="G$1" pin="D"/>
<wire x1="78.74" y1="50.8" x2="50.8" y2="50.8" width="0.1524" layer="91"/>
<label x="134.62" y="50.8" size="1.778" layer="95" rot="MR0"/>
<pinref part="H2" gate="G$1" pin="1"/>
<pinref part="R2" gate="G$1" pin="1"/>
<wire x1="50.8" y1="50.8" x2="33.02" y2="50.8" width="0.1524" layer="91"/>
<wire x1="50.8" y1="68.58" x2="50.8" y2="50.8" width="0.1524" layer="91"/>
<junction x="50.8" y="50.8"/>
</segment>
</net>
<net name="SCL" class="0">
<segment>
<pinref part="Q1" gate="G$1" pin="D"/>
<label x="134.62" y="66.04" size="1.778" layer="95" rot="MR0"/>
<pinref part="H3" gate="G$1" pin="1"/>
<wire x1="33.02" y1="66.04" x2="40.64" y2="66.04" width="0.1524" layer="91"/>
<pinref part="R1" gate="G$1" pin="1"/>
<wire x1="40.64" y1="66.04" x2="58.42" y2="66.04" width="0.1524" layer="91"/>
<wire x1="40.64" y1="68.58" x2="40.64" y2="66.04" width="0.1524" layer="91"/>
<junction x="40.64" y="66.04"/>
</segment>
</net>
<net name="3.3V" class="0">
<segment>
<pinref part="Q2" gate="G$1" pin="G"/>
<wire x1="83.82" y1="58.42" x2="83.82" y2="78.74" width="0.1524" layer="91"/>
<wire x1="83.82" y1="78.74" x2="73.66" y2="78.74" width="0.1524" layer="91"/>
<pinref part="Q1" gate="G$1" pin="G"/>
<wire x1="73.66" y1="78.74" x2="63.5" y2="78.74" width="0.1524" layer="91"/>
<wire x1="63.5" y1="78.74" x2="63.5" y2="73.66" width="0.1524" layer="91"/>
<pinref part="R3" gate="G$1" pin="2"/>
<wire x1="73.66" y1="76.2" x2="73.66" y2="78.74" width="0.1524" layer="91"/>
<pinref part="R4" gate="G$1" pin="2"/>
<wire x1="93.98" y1="63.5" x2="93.98" y2="78.74" width="0.1524" layer="91"/>
<wire x1="93.98" y1="78.74" x2="83.82" y2="78.74" width="0.1524" layer="91"/>
<junction x="83.82" y="78.74"/>
<junction x="73.66" y="78.74"/>
<junction x="93.98" y="78.74"/>
<pinref part="IC1" gate="G$1" pin="OUT"/>
<wire x1="99.06" y1="111.76" x2="106.68" y2="111.76" width="0.1524" layer="91"/>
<pinref part="C2" gate="G$1" pin="1"/>
<wire x1="106.68" y1="111.76" x2="114.3" y2="111.76" width="0.1524" layer="91"/>
<wire x1="106.68" y1="109.22" x2="106.68" y2="111.76" width="0.1524" layer="91"/>
<junction x="106.68" y="111.76"/>
<wire x1="93.98" y1="78.74" x2="114.3" y2="78.74" width="0.1524" layer="91"/>
<wire x1="114.3" y1="78.74" x2="114.3" y2="111.76" width="0.1524" layer="91"/>
<label x="137.16" y="111.76" size="1.778" layer="95"/>
<pinref part="IC2" gate="G$1" pin="VLOGIC"/>
<wire x1="175.26" y1="127" x2="175.26" y2="134.62" width="0.1524" layer="91"/>
<wire x1="175.26" y1="134.62" x2="114.3" y2="134.62" width="0.1524" layer="91"/>
<wire x1="114.3" y1="134.62" x2="114.3" y2="111.76" width="0.1524" layer="91"/>
<pinref part="IC2" gate="G$1" pin="VDD"/>
<wire x1="187.96" y1="106.68" x2="190.5" y2="106.68" width="0.1524" layer="91"/>
<wire x1="190.5" y1="106.68" x2="190.5" y2="134.62" width="0.1524" layer="91"/>
<wire x1="190.5" y1="134.62" x2="175.26" y2="134.62" width="0.1524" layer="91"/>
<pinref part="IC2" gate="G$1" pin="VDD2"/>
<wire x1="152.4" y1="111.76" x2="132.08" y2="111.76" width="0.1524" layer="91"/>
<pinref part="C4" gate="G$1" pin="1"/>
<wire x1="132.08" y1="111.76" x2="121.92" y2="111.76" width="0.1524" layer="91"/>
<wire x1="121.92" y1="111.76" x2="114.3" y2="111.76" width="0.1524" layer="91"/>
<wire x1="132.08" y1="109.22" x2="132.08" y2="111.76" width="0.1524" layer="91"/>
<pinref part="C3" gate="G$1" pin="1"/>
<wire x1="121.92" y1="109.22" x2="121.92" y2="111.76" width="0.1524" layer="91"/>
<junction x="132.08" y="111.76"/>
<junction x="121.92" y="111.76"/>
<junction x="114.3" y="111.76"/>
<junction x="175.26" y="134.62"/>
<pinref part="SJ2" gate="1" pin="2"/>
<wire x1="190.5" y1="134.62" x2="213.36" y2="134.62" width="0.1524" layer="91"/>
<wire x1="213.36" y1="134.62" x2="213.36" y2="132.08" width="0.1524" layer="91"/>
<junction x="190.5" y="134.62"/>
<label x="137.16" y="134.62" size="1.778" layer="95"/>
</segment>
</net>
<net name="N$1" class="0">
<segment>
<pinref part="Q1" gate="G$1" pin="S"/>
<pinref part="R3" gate="G$1" pin="1"/>
<wire x1="68.58" y1="66.04" x2="73.66" y2="66.04" width="0.1524" layer="91"/>
<junction x="73.66" y="66.04"/>
<wire x1="73.66" y1="66.04" x2="172.72" y2="66.04" width="0.1524" layer="91"/>
<pinref part="IC2" gate="G$1" pin="SCL"/>
<wire x1="172.72" y1="66.04" x2="172.72" y2="91.44" width="0.1524" layer="91"/>
</segment>
</net>
<net name="N$5" class="0">
<segment>
<pinref part="R1" gate="G$1" pin="2"/>
<pinref part="SJ1" gate="G$1" pin="3"/>
<wire x1="40.64" y1="78.74" x2="40.64" y2="83.82" width="0.1524" layer="91"/>
</segment>
</net>
<net name="N$6" class="0">
<segment>
<pinref part="SJ1" gate="G$1" pin="1"/>
<pinref part="R2" gate="G$1" pin="2"/>
<wire x1="50.8" y1="83.82" x2="50.8" y2="78.74" width="0.1524" layer="91"/>
</segment>
</net>
<net name="N$2" class="0">
<segment>
<pinref part="C5" gate="G$1" pin="1"/>
<pinref part="IC2" gate="G$1" pin="CPOUT"/>
<wire x1="165.1" y1="88.9" x2="170.18" y2="88.9" width="0.1524" layer="91"/>
<wire x1="170.18" y1="88.9" x2="170.18" y2="91.44" width="0.1524" layer="91"/>
</segment>
</net>
<net name="N$7" class="0">
<segment>
<pinref part="IC2" gate="G$1" pin="REGOUT"/>
<pinref part="C6" gate="G$1" pin="2"/>
<wire x1="170.18" y1="127" x2="170.18" y2="137.16" width="0.1524" layer="91"/>
</segment>
</net>
<net name="N$14" class="0">
<segment>
<pinref part="H5" gate="G$1" pin="1"/>
<pinref part="IC2" gate="G$1" pin="INT"/>
<wire x1="33.02" y1="127" x2="165.1" y2="127" width="0.1524" layer="91"/>
</segment>
</net>
<net name="N$8" class="0">
<segment>
<pinref part="IC2" gate="G$1" pin="AD0"/>
<wire x1="172.72" y1="127" x2="172.72" y2="129.54" width="0.1524" layer="91"/>
<wire x1="172.72" y1="129.54" x2="195.58" y2="129.54" width="0.1524" layer="91"/>
<wire x1="195.58" y1="129.54" x2="195.58" y2="119.38" width="0.1524" layer="91"/>
<wire x1="195.58" y1="119.38" x2="213.36" y2="119.38" width="0.1524" layer="91"/>
<pinref part="R5" gate="G$1" pin="2"/>
<wire x1="213.36" y1="119.38" x2="213.36" y2="116.84" width="0.1524" layer="91"/>
<pinref part="SJ2" gate="1" pin="1"/>
<wire x1="213.36" y1="119.38" x2="213.36" y2="121.92" width="0.1524" layer="91"/>
<junction x="213.36" y="119.38"/>
</segment>
</net>
</nets>
</sheet>
</sheets>
<errors>
<approved hash="113,1,46.0486,87.1432,SJ1,,,,,"/>
<approved hash="113,1,211.844,127,SJ2,,,,,"/>
</errors>
</schematic>
</drawing>
<compatibility>
<note version="6.3" minversion="6.2.2" severity="warning">
Since Version 6.2.2 text objects can contain more than one line,
which will not be processed correctly with this version.
</note>
</compatibility>
</eagle>
